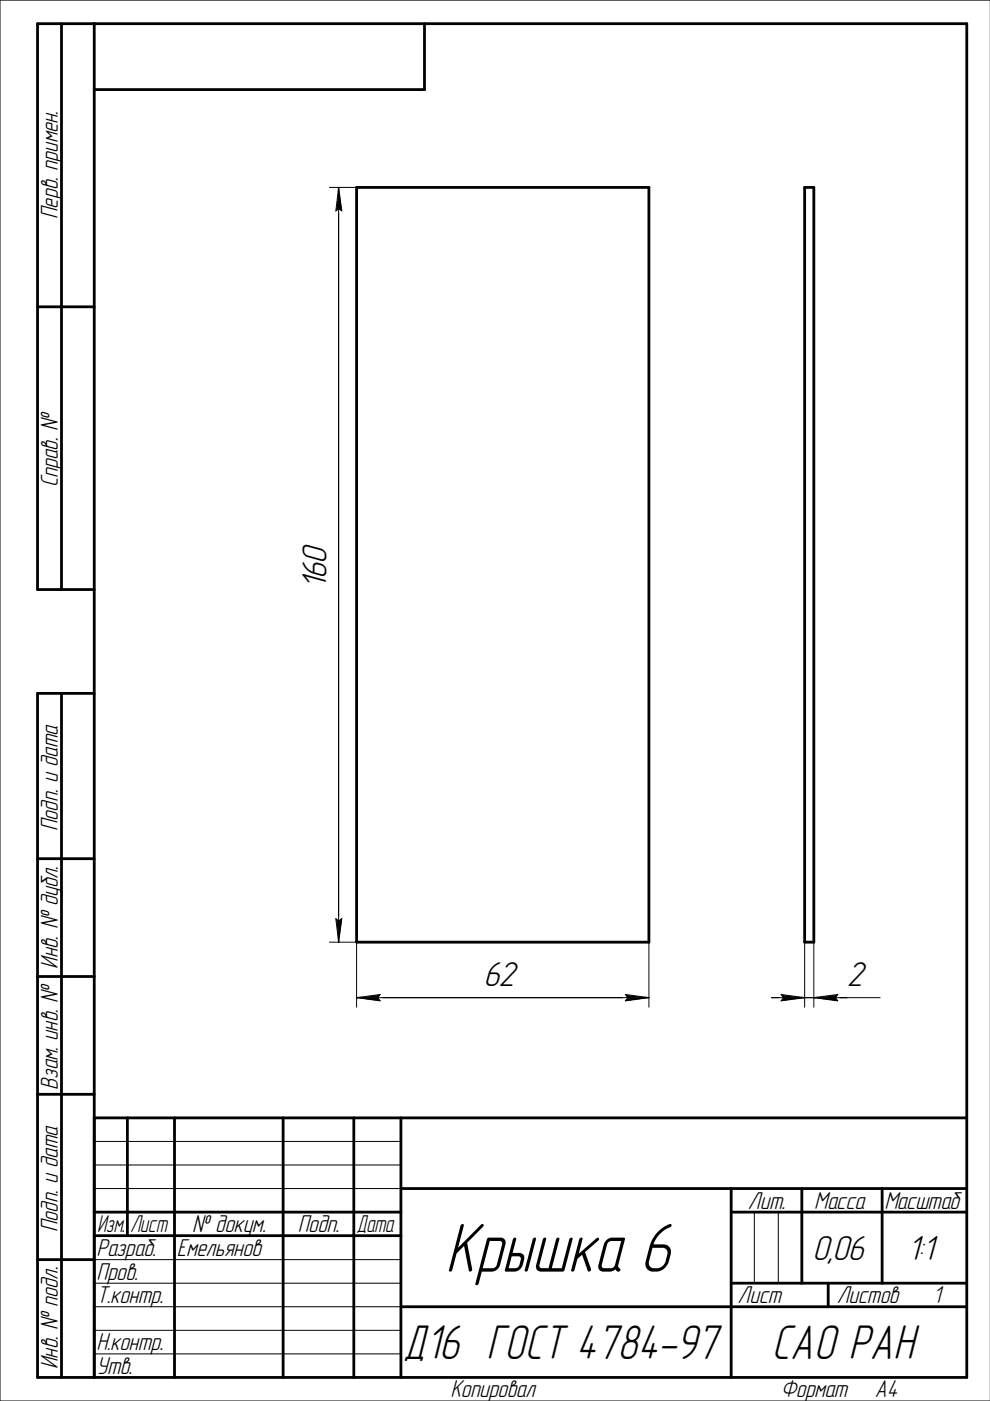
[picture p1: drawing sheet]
<svg xmlns="http://www.w3.org/2000/svg" width="210mm" height="297mm" viewBox="0 0 210 297" stroke-linecap="round" stroke-linejoin="round" font-family="sans-serif">
<path d="M75.6 199.8v13.8" fill="none" stroke="#000" stroke-width=".21"/>
<path d="M75.6 210.4h5.5v2.4h-5.5z" fill="#fff"/>
<path d="M75.6 211.5l5-.7-.5 .7 .5 .7z" fill="none" stroke="#000" stroke-width=".21"/>
<path d="M75.6 211.5h5v.7h-5zM76.3 210.9h4.3v.6h-4.3z" fill="#000"/>
<path d="M132.1 210.4h5.5v2.4h-5.5z" fill="#fff"/>
<path d="M69.8 39.7h5.8M137.6 199.8v13.8M75.6 211.5h62M132.6 210.8l5 .7-5 .7 .5-.7z" fill="none" stroke="#000" stroke-width=".21"/>
<path d="M132.7 211.5h4.9v.7h-4.9zM132.7 210.9h4.3v.6h-4.3z" fill="#000"/>
<path d="M70.7 39.8h2.4v5.4h-2.4z" fill="#fff"/>
<path d="M71.8 39.7l.7 5-.7-.5-.6 .5z" fill="none" stroke="#000" stroke-width=".21"/>
<path d="M71.3 40.5h.5v4.2h-.5zM71.8 39.8h.7v4.9h-.7z" fill="#000"/>
<path d="M70.6 194.3h2.5v5.5h-2.5z" fill="#fff"/>
<path d="M71.8 39.7v160.1M69.8 199.8h5.8M71.2 194.8l.6 .5 .7-.5-.7 5z" fill="none" stroke="#000" stroke-width=".21"/>
<path d="M71.3 194.8h.5v4.3h-.5zM71.8 194.8h.7v5h-.7z" fill="#000"/>
<path d="M75.6 39.7h62v160.1h-62z" fill="none" stroke="#000" stroke-width=".59"/>
<path d="M75.6 210.4h5.5v2.4h-5.5z" fill="#fff"/>
<path d="M75.6 211.5l5-.7-.5 .7 .5 .7z" fill="none" stroke="#000" stroke-width=".21"/>
<path d="M75.6 211.5h5v.7h-5zM76.3 210.9h4.3v.6h-4.3z" fill="#000"/>
<path d="M132.1 210.4h5.5v2.4h-5.5z" fill="#fff"/>
<path d="M75.6 211.5h62M132.6 210.8l5 .7-5 .7 .5-.7z" fill="none" stroke="#000" stroke-width=".21"/>
<path d="M132.7 211.5h4.9v.7h-4.9zM132.7 210.9h4.3v.6h-4.3z" fill="#000"/>
<g fill="#fff">
<path d="M102.5 203.4h8.2v7.1h-8.2z"/>
<path d="M70.7 39.8h2.4v5.4h-2.4z"/>
</g>
<path d="M71.8 39.7l.7 5-.7-.5-.6 .5z" fill="none" stroke="#000" stroke-width=".21"/>
<path d="M71.3 40.5h.5v4.2h-.5zM71.8 39.8h.7v4.9h-.7z" fill="#000"/>
<path d="M70.6 194.3h2.5v5.5h-2.5z" fill="#fff"/>
<path d="M71.8 39.7v160.1M71.2 194.8l.6 .5 .7-.5-.7 5z" fill="none" stroke="#000" stroke-width=".21"/>
<path d="M71.3 194.8h.5v4.3h-.5zM71.8 194.8h.7v5h-.7z" fill="#000"/>
<path d="M63.7 114.6h7.2v10.3h-7.2z" fill="#fff"/>
<path d="M170.6 199.8v13.8" fill="none" stroke="#000" stroke-width=".21"/>
<path d="M165.1 210.4h5.5v2.4h-5.5z" fill="#fff"/>
<path d="M163.6 211.5h7M165.6 210.8l5 .7-5 .7 .5-.7z" fill="none" stroke="#000" stroke-width=".21"/>
<path d="M165.7 210.9h4.3v.6h-4.3zM165.7 211.5h4.9v.7h-4.9z" fill="#000"/>
<path d="M172.6 210.4h5.5v2.4h-5.5z" fill="#fff"/>
<path d="M172.6 199.8v13.8M170.6 211.5h16M172.6 211.5l5-.7-.5 .7 .5 .7z" fill="none" stroke="#000" stroke-width=".21"/>
<path d="M172.6 211.5h5v.7h-5zM173.2 210.9h4.4v.6h-4.4z" fill="#000"/>
<path d="M170.6 39.7h2v160.1h-2z" fill="none" stroke="#000" stroke-width=".59"/>
<path d="M165.1 210.4h5.5v2.4h-5.5z" fill="#fff"/>
<path d="M163.6 211.5h7M165.6 210.8l5 .7-5 .7 .5-.7z" fill="none" stroke="#000" stroke-width=".21"/>
<path d="M165.7 210.9h4.3v.6h-4.3zM165.7 211.5h4.9v.7h-4.9z" fill="#000"/>
<path d="M172.6 210.4h5.5v2.4h-5.5z" fill="#fff"/>
<path d="M170.6 211.5h9M172.6 211.5l5-.7-.5 .7 .5 .7z" fill="none" stroke="#000" stroke-width=".21"/>
<path d="M172.6 211.5h5v.7h-5zM173.2 210.9h4.4v.6h-4.4z" fill="#000"/>
<path d="M179.6 203.4h5v7.1h-5z" fill="#fff"/>
<path d="M210 0h-210v297h210M20 247h65M20 252h65M20 242h65M159.9 257v15.1M165 257v15.1M20 267.1h65M20 272.1h65M20 277.1h65M20 282.1h65M20 287h65" fill="none" stroke="#000" stroke-width=".21"/>
<g fill="none" stroke="#000" stroke-width=".59">
<path d="M13 5v120M20 5v287M90 5v14h-70M8 65.1h12M20 125h-12v-120h197v287h-197v-145h12M13 147v145M8 182.1h12M8 207h12M8 232h12M20 237h185M27 237v25M37 237v55"/>
<path d="M60 237v55M75 237v55M85 237v55M20 257h65M85 252h120M155 252v40M155 257h50M170 252v20.1M187 252v20.1M8 267.1h12M20 262h65M85 277.1h120"/>
<path d="M155 272.1h50M175.6 272.1v5"/>
</g>
<text font-size="15.3" x="94.4" y="269.6">Крышка 6</text>
<text font-size="10.7" x="163.7" y="288.1">САО РАН</text>
<text font-size="10.6" x="85.5" y="288.1">Д16 ГОСТ 4784-97</text>
<g font-size="7.6">
<text x="69.3" y="124.9" transform="rotate(-90 69.3 124.9)">1</text>
<text x="69.3" y="122.8" transform="rotate(-90 69.3 122.8)">60</text>
<text x="102.5" y="209">62</text>
<text x="179.6" y="209">2</text>
<text x="172.3" y="267.1">0,06</text>
<text x="192.4" y="267.1">1:1</text>
</g>
<g font-size="5.3">
<text x="12.3" y="46.4" transform="rotate(-90 12.3 46.4)">Перв. примен.</text>
<text x="12.3" y="103.3" transform="rotate(-90 12.3 103.3)">Справ. №</text>
<text x="12.3" y="176.2" transform="rotate(-90 12.3 176.2)">Подп. и дата</text>
<text x="12.3" y="205.3" transform="rotate(-90 12.3 205.3)">Инв. № дубл.</text>
<text x="12.3" y="231.1" transform="rotate(-90 12.3 231.1)">Взам. инв. №</text>
<text x="158.6" y="256.3">Лит.</text>
<text x="172.6" y="256.3">Масса</text>
<text x="187.5" y="256.3">Масштаб</text>
<text x="12.3" y="261.2" transform="rotate(-90 12.3 261.2)">Подп. и дата</text>
<text x="20.6" y="261.3">Изм.</text>
<text x="27.6" y="261.3">Лист</text>
<text x="40.7" y="261.3">№ докум.</text>
<text x="63.2" y="261.3">Подп.</text>
<text x="75.6" y="261.3">Дата</text>
<text x="20.5" y="266.3">Разраб.</text>
<text x="37.5" y="266.3">Емельянов</text>
<text x="20.5" y="271.3">Пров.</text>
<text x="20.5" y="276.3">Т.контр.</text>
<text x="156.4" y="276.3">Лист</text>
<text x="177.5" y="276.3">Листов</text>
<text x="197.9" y="276.3">1</text>
<text x="20.5" y="286.3">Н.контр.</text>
<text x="12.3" y="290.4" transform="rotate(-90 12.3 290.4)">Инв. № подл.</text>
<text x="20.5" y="291.3">Утв.</text>
<text x="95.5" y="296.3">Копировал</text>
<text x="165.5" y="296.3">Формат</text>
<text x="185.5" y="296.3">A4</text>
</g>
</svg>
